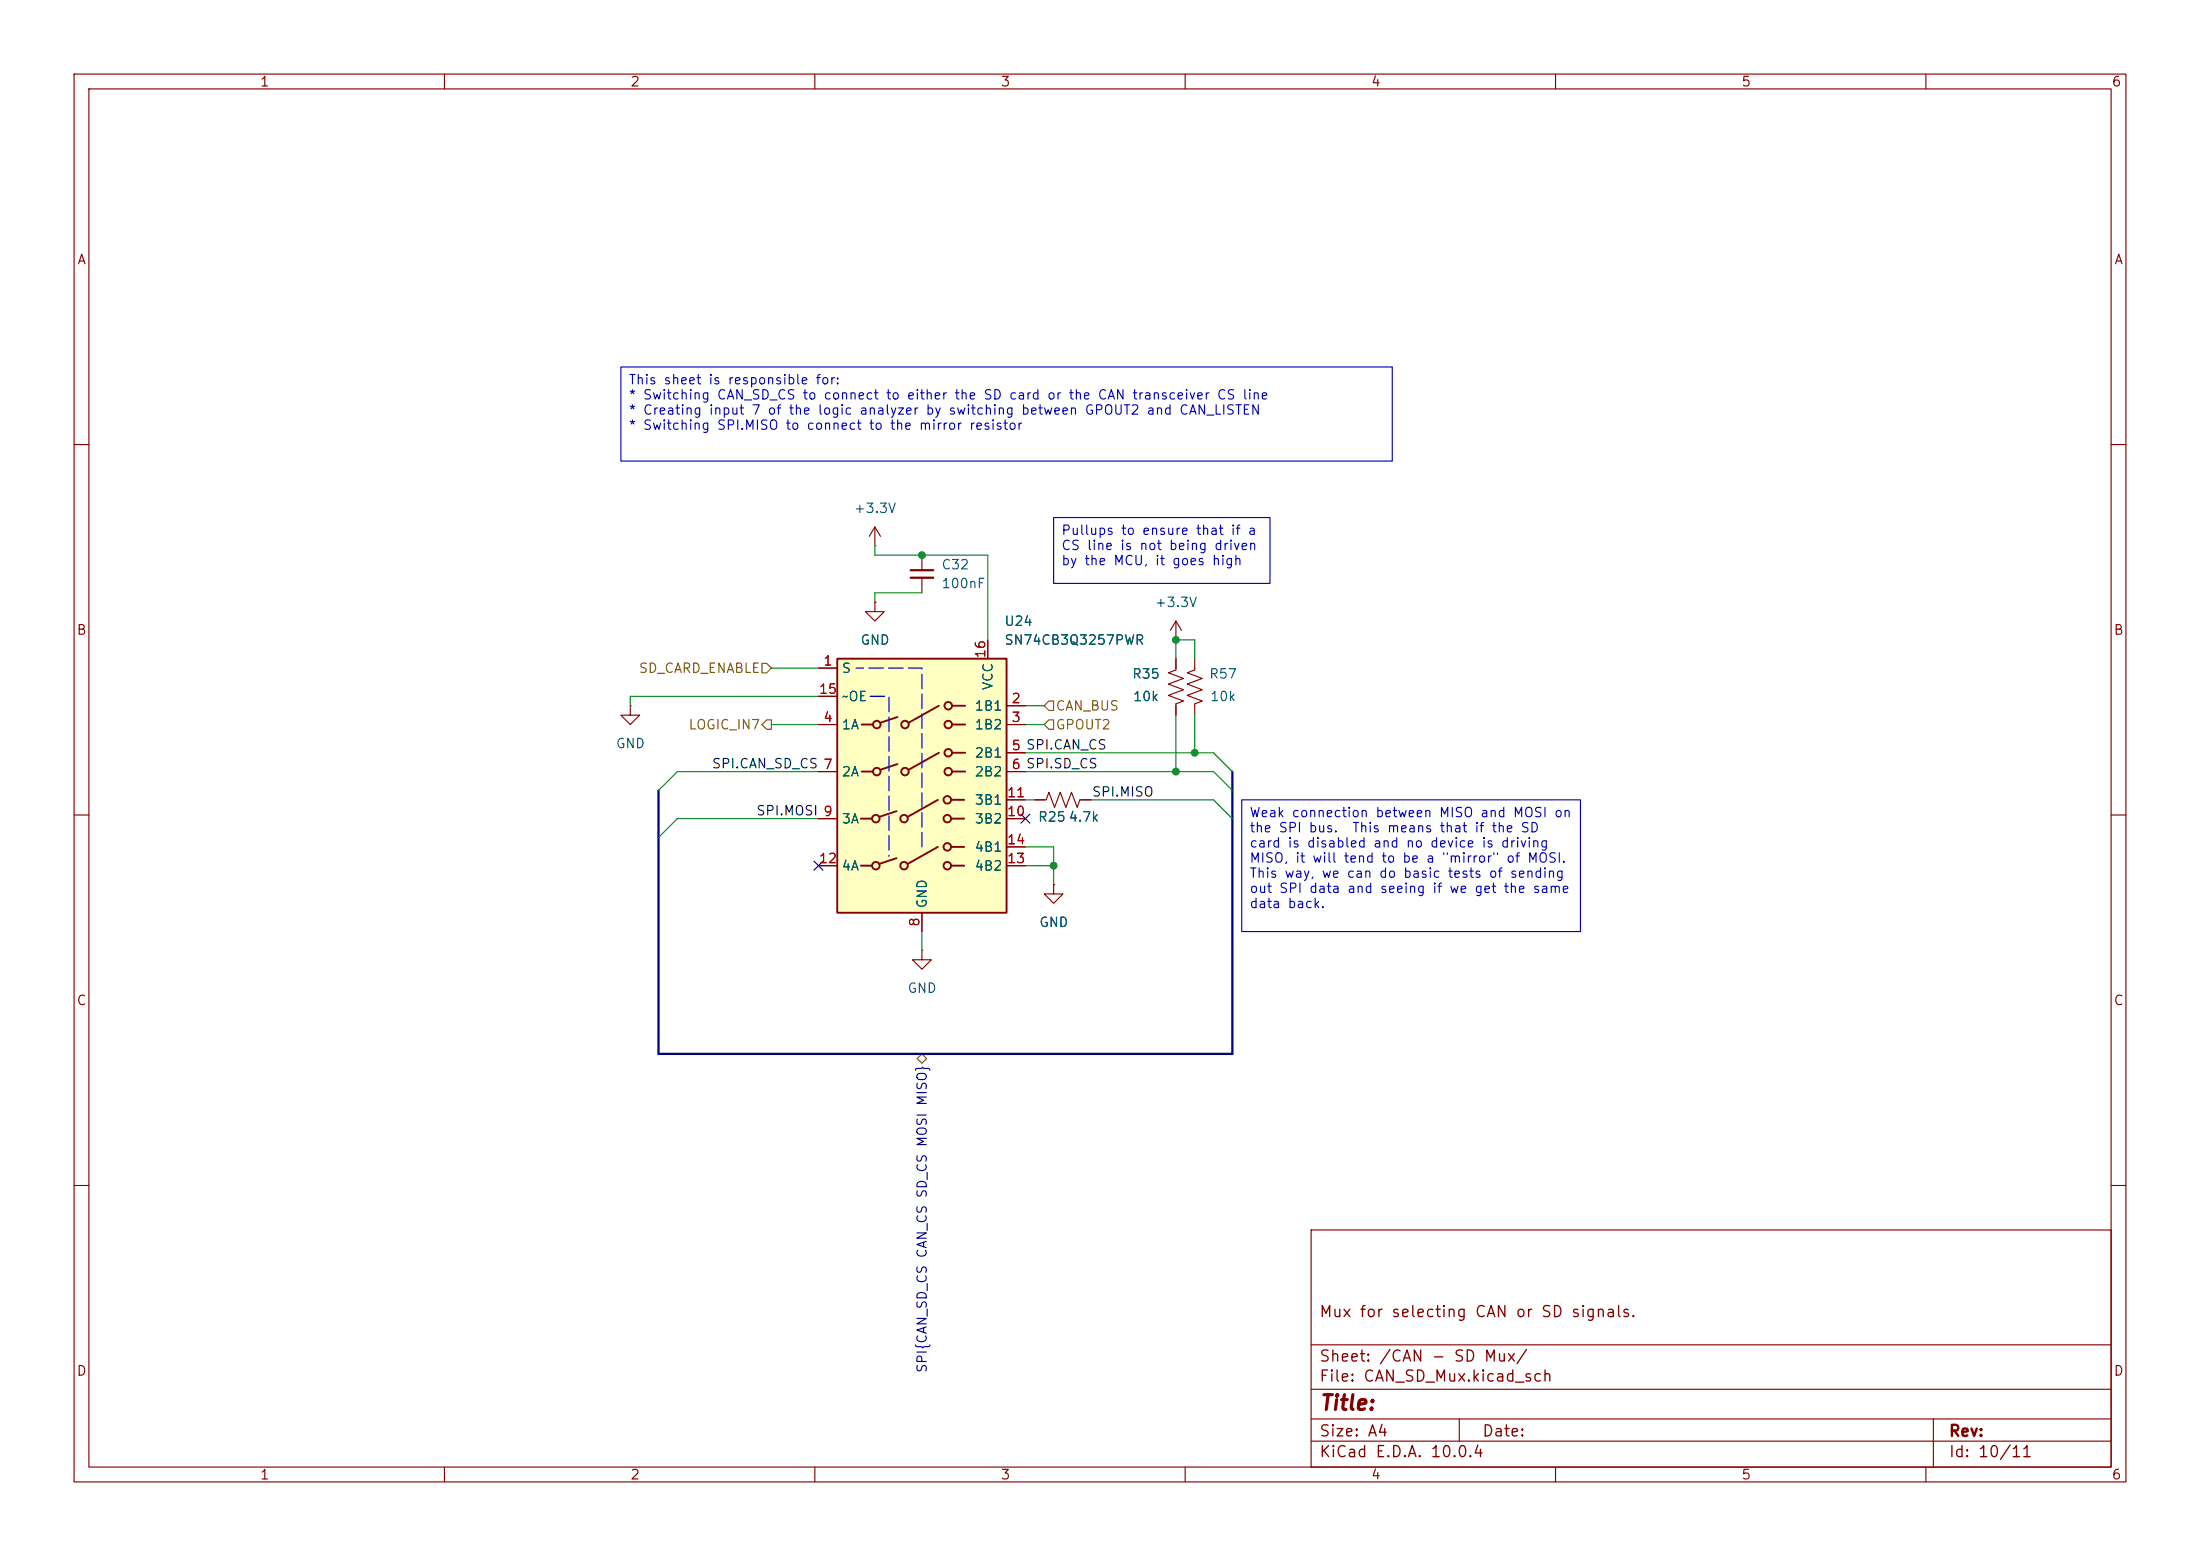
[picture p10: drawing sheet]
<svg xmlns="http://www.w3.org/2000/svg" width="297mm" height="210mm" viewBox="0 0 297 210" stroke-linecap="round" stroke-linejoin="round" font-family="sans-serif">
<g fill="none" stroke="#840000" stroke-width=".15">
<path d="M10 10h277v190h-277zM12 12h273v186h-273zM60 10v2M110 10v2M160 10v2M210 10v2M260 10v2M10 60h2M118.1 73.7h.1M118.1 71.1l-.8 1.3M118.1 71.1l.8 1.3M118.1 71.1v2.6"/>
<path d="M124.5 74.9v2.1M124.5 78v2M285 60h2M85.1 95.3v1.2h1.3l-1.3 1.3-1.3-1.3h1.3M85.1 95.3h.1M118.1 81.3v1.3h1.3l-1.3 1.2-1.3-1.2h1.3M118.1 81.3h.1M158.7 86.4h.1M158.7 83.8l-.7 1.3M158.7 83.8l.8 1.3M158.7 83.8v2.6M10 110h2"/>
<path d="M285 110h2M124.5 128.3v1.2h1.2l-1.2 1.3-1.3-1.3h1.3M124.5 128.3h.1M10 160h2M177 166h108v32h-108zM285 160h2M60 198v2M110 198v2M160 198v2M177 194.5h108M177 191.5h108M177 187.5h108"/>
<path d="M177 181.5h108M197 191.5v3M210 198v2M260 198v2M261 191.5v6.5"/>
</g>
<path d="M122.9 78h3.1M122.9 77h3.1" fill="none" stroke="#840000" stroke-width=".3"/>
<path d="M113 88.9h22.9v34.3h-22.9z" fill="#ffffc2"/>
<g fill="none" stroke="#840000" stroke-width=".25">
<path d="M113 88.9h22.9v34.3h-22.9zM116.3 97.8h1.6M121.2 96.8l-2.3 .7M126.7 95.3l-4 2.2M128.5 97.8h1.8M128.5 95.3h1.8M116.2 110.5h1.5M116.2 116.8h1.5M116.3 104.1h1.6M121 109.5l-2.3 .7M121 115.8l-2.3 .8M121.2 103.1l-2.3 .8"/>
<path d="M126.6 108l-4 2.2M126.6 114.3l-4 2.3M126.7 101.6l-4 2.3M128.4 110.5h1.8M128.4 116.8h1.8M128.4 108h1.8M128.4 114.3h1.8M128.5 104.1h1.8M128.5 101.6h1.8"/>
<circle cx="118.4" cy="97.8" r=".51"/>
<circle cx="122.2" cy="97.8" r=".51"/>
<circle cx="128" cy="95.3" r=".51"/>
<circle cx="128" cy="97.8" r=".51"/>
<circle cx="118.2" cy="116.8" r=".51"/>
<circle cx="118.2" cy="110.5" r=".51"/>
<circle cx="118.4" cy="104.1" r=".51"/>
<circle cx="122" cy="116.8" r=".51"/>
<circle cx="122" cy="110.5" r=".51"/>
<circle cx="122.2" cy="104.1" r=".51"/>
<circle cx="127.9" cy="114.3" r=".51"/>
<circle cx="127.9" cy="108" r=".51"/>
<circle cx="127.9" cy="110.5" r=".51"/>
<circle cx="127.9" cy="116.8" r=".51"/>
<circle cx="128" cy="101.6" r=".51"/>
<circle cx="128" cy="104.1" r=".51"/>
</g>
<path d="M117.5 94h2.5v21.6M124.5 114.3v-24.1h-8.9" fill="none" stroke="#001bff" stroke-width=".18" stroke-dasharray="2 .7"/>
<g fill="none" stroke="#840000" stroke-width=".15">
<path d="M110.5 90.2h2.5M110.5 97.8h2.5M110.5 94h2.5M118.1 81.3h.1M133.3 86.4v2.5M135.9 95.3h2.5M135.9 97.8h2.5M158.7 88.9v1.5l-1 .4 2.1 .8-2.1 .7 2.1 .8-2.1 .8 2.1 .7-1.1 .4v1.5M161.3 88.9v1.5l-1 .4 2 .8-2 .7 2 .8-2 .8 2 .7-1 .4v1.5M110.5 104.1h2.5M110.5 110.5h2.5M110.5 116.8h2.5"/>
<path d="M135.9 101.6h2.5M135.9 104.1h2.5M135.9 110.5h2.5M135.9 108h2.5M135.9 116.8h2.5M135.9 114.3h2.5M139.7 108h1.5l.4-1.1 .8 2.1 .7-2.1 .8 2.1 .8-2.1 .7 2.1 .4-1h1.5M142.2 119.4v1.3h1.3l-1.3 1.2-1.2-1.2h1.2M142.2 119.4h.1M124.5 123.2v2.5"/>
</g>
<path d="M102.9 89.5h.6l.6 .7-.6 .6h-.6zM103.5 97.2h.6v1.2h-.6l-.6-.6zM141.6 97.2h.6v1.2h-.6l-.6-.6zM141.6 94.6h.6v1.3h-.6l-.6-.6zM123.8 142.9l.7-.7 .6 .7-.6 .6z" fill="none" stroke="#725600" stroke-width=".15"/>
<path d="M166.4 104.1v38.1h-77.5v-35.5" fill="none" stroke="#000084" stroke-width=".3"/>
<g fill="none" stroke="#009600" stroke-width=".15">
<path d="M118.1 73.7v1.2h15.2v11.5M104.1 97.8h6.4M104.1 90.2h6.4M110.5 94h-25.4v1.3M124.5 80h-6.4v1.3M138.4 95.3h2.6M138.4 97.8h2.6M158.7 88.9v-2.5h2.6v2.5M158.7 96.5v7.6M161.3 96.5v5.1M110.5 110.5h-19.1l-2.5 2.5M110.5 104.1h-19.1l-2.5 2.6"/>
<path d="M138.4 114.3h3.8v5.1M138.4 104.1h25.4l2.6 2.6M138.4 116.8h3.8M138.4 101.6h25.4l2.6 2.5M138.4 108h1.3M147.3 108h16.5l2.6 2.5M124.5 125.7v2.6"/>
</g>
<path d="M109.9 116.2l1.2 1.2M111.1 116.2l-1.2 1.2M137.8 109.9l1.2 1.2M139 109.9l-1.2 1.2" fill="none" stroke="#000084" stroke-width=".15"/>
<path d="M83.8 49.5h104.2v12.7h-104.2zM142.2 69.9h29.2v8.8h-29.2zM167.6 108h45.8v17.7h-45.8z" fill="none" stroke="#0000c2" stroke-width=".15"/>
<g fill="#009600" stroke="#009600" stroke-width=".14">
<circle cx="158.7" cy="86.4" r=".46"/>
<circle cx="158.7" cy="104.1" r=".46"/>
<circle cx="161.3" cy="101.6" r=".46"/>
<circle cx="124.5" cy="74.9" r=".46"/>
<circle cx="142.2" cy="116.8" r=".46"/>
</g>
<text font-size="2" fill="#840000" x="178" y="190.8">Title:</text>
<g font-size="1.5" fill="#840000">
<text x="178" y="178.2">Mux for selecting CAN or SD signals.</text>
<text x="178" y="184.2">Sheet: /CAN - SD Mux/</text>
<text x="178" y="186.9">File: CAN_SD_Mux.kicad_sch</text>
<text x="178" y="197.1">KiCad E.D.A. 10.0.4</text>
<text x="178" y="194.3">Size: A4</text>
<text x="200" y="194.3">Date:</text>
<text x="263" y="194.3">Rev:</text>
<text x="263" y="197.1">Id: 10/11</text>
</g>
<g font-size="1.3" fill="#840000">
<text x="35" y="12">1</text>
<text x="85" y="12">2</text>
<text x="135" y="12">3</text>
<text x="185" y="12">4</text>
<text x="235" y="12">5</text>
<text x="285" y="12">6</text>
<text x="10.3" y="36">A</text>
<text x="285.3" y="36">A</text>
<text x="10.3" y="86">B</text>
<text x="285.3" y="86">B</text>
<text x="10.3" y="136">C</text>
<text x="285.3" y="136">C</text>
<text x="10.3" y="186">D</text>
<text x="285.3" y="186">D</text>
<text x="35" y="200">1</text>
<text x="85" y="200">2</text>
<text x="135" y="200">3</text>
<text x="185" y="200">4</text>
<text x="235" y="200">5</text>
<text x="285" y="200">6</text>
</g>
<g font-size="1.3" fill="#0000c2">
<text x="84.8" y="52.2">This sheet is responsible for:</text>
<text x="84.8" y="54.2">* Switching CAN_SD_CS to connect to either the SD card or the CAN transceiver CS line</text>
<text x="84.8" y="56.3">* Creating input 7 of the logic analyzer by switching between GPOUT2 and CAN_LISTEN</text>
<text x="84.8" y="58.3">* Switching SPI.MISO to connect to the mirror resistor</text>
<text x="143.2" y="72.5">Pullups to ensure that if a</text>
<text x="143.2" y="74.6">CS line is not being driven</text>
<text x="143.2" y="76.6">by the MCU, it goes high</text>
<text x="168.6" y="110.6">Weak connection between MISO and MOSI on</text>
<text x="168.6" y="112.7">the SPI bus.</text>
<text x="182.4" y="112.7">This means that if the SD</text>
<text x="168.6" y="114.7">card is disabled and no device is driving</text>
<text x="168.6" y="116.8">MISO, it will tend to be a &quot;mirror&quot; of MOSI.</text>
<text x="168.6" y="118.8">This way, we can do basic tests of sending</text>
<text x="168.6" y="120.8">out SPI data and seeing if we get the same</text>
<text x="168.6" y="122.9">data back.</text>
</g>
<g font-size="1.3" fill="#006464">
<text x="115.2" y="69.6">+3.3V</text>
<text x="127" y="77.2">C32</text>
<text x="127" y="79.7">100nF</text>
<text x="155.8" y="82.3">+3.3V</text>
<text x="116.1" y="87.3">GND</text>
<text x="135.5" y="84.8">U24</text>
<text x="135.5" y="87.3">SN74CB3Q3257PWR</text>
<text x="113.5" y="91.1">S</text>
<text x="113.5" y="95">~OE</text>
<text x="134.3" y="93.2" transform="rotate(-90 134.3 93.2)">VCC</text>
<text x="152.7" y="91.9">R35</text>
<text x="152.9" y="95">10k</text>
<text x="163.2" y="91.9">R57</text>
<text x="163.3" y="95">10k</text>
<text x="83.1" y="101.3">GND</text>
<text x="113.5" y="98.8">1A</text>
<text x="131.5" y="96.2">1B1</text>
<text x="131.5" y="98.8">1B2</text>
<text x="113.5" y="105.1">2A</text>
<text x="131.5" y="102.6">2B1</text>
<text x="131.5" y="105.1">2B2</text>
<text x="113.5" y="111.5">3A</text>
<text x="131.5" y="111.5">3B2</text>
<text x="131.5" y="108.9">3B1</text>
<text x="140" y="111.2">R25</text>
<text x="144.2" y="111.2">4.7k</text>
<text x="113.5" y="117.8">4A</text>
<text x="131.5" y="117.8">4B2</text>
<text x="131.5" y="115.3">4B1</text>
<text x="125.4" y="122.7" transform="rotate(-90 125.4 122.7)">GND</text>
<text x="140.2" y="125.4">GND</text>
<text x="122.4" y="134.3">GND</text>
</g>
<g font-size="1.3" fill="#a90000">
<text x="133.3" y="88.9" transform="rotate(-90 133.3 88.9)">16</text>
<text x="110.4" y="94">15</text>
<text x="111.1" y="90.1">1</text>
<text x="136.5" y="95.2">2</text>
<text x="111.1" y="97.8">4</text>
<text x="136.5" y="97.8">3</text>
<text x="136.5" y="101.6">5 SPI.CAN_CS</text>
<text x="136.5" y="101.6">5</text>
<text x="111.1" y="104.1">7</text>
<text x="135.8" y="107.9">11</text>
<text x="136.5" y="104.1">6 SPI.SD_CS</text>
<text x="136.5" y="104.1">6</text>
<text x="111.1" y="110.5">9</text>
<text x="135.8" y="110.5">10</text>
<text x="110.4" y="116.8">12</text>
<text x="135.8" y="116.8">13</text>
<text x="135.8" y="114.3">14</text>
<text x="124.4" y="125.2" transform="rotate(-90 124.4 125.2)">8</text>
</g>
<g font-size="1.3" fill="#725600">
<text x="86.1" y="91.1">SD_CARD_ENABLE</text>
<text x="92.9" y="98.8">LOGIC_IN7</text>
<text x="142.4" y="98.8">GPOUT2</text>
<text x="142.4" y="96.2">CAN_BUS</text>
</g>
<g font-size="1.3" fill="#0f0f0f">
<text x="96" y="104">SPI.CAN_SD_CS 7</text>
<text x="147.3" y="107.8">SPI.MISO</text>
<text x="102" y="110.4">SPI.MOSI 9</text>
</g>
<text font-size="1.3" fill="#000084" x="125.4" y="185.4" transform="rotate(-90 125.4 185.4)">SPI{CAN_SD_CS CAN_CS SD_CS MOSI MISO}</text>
</svg>
